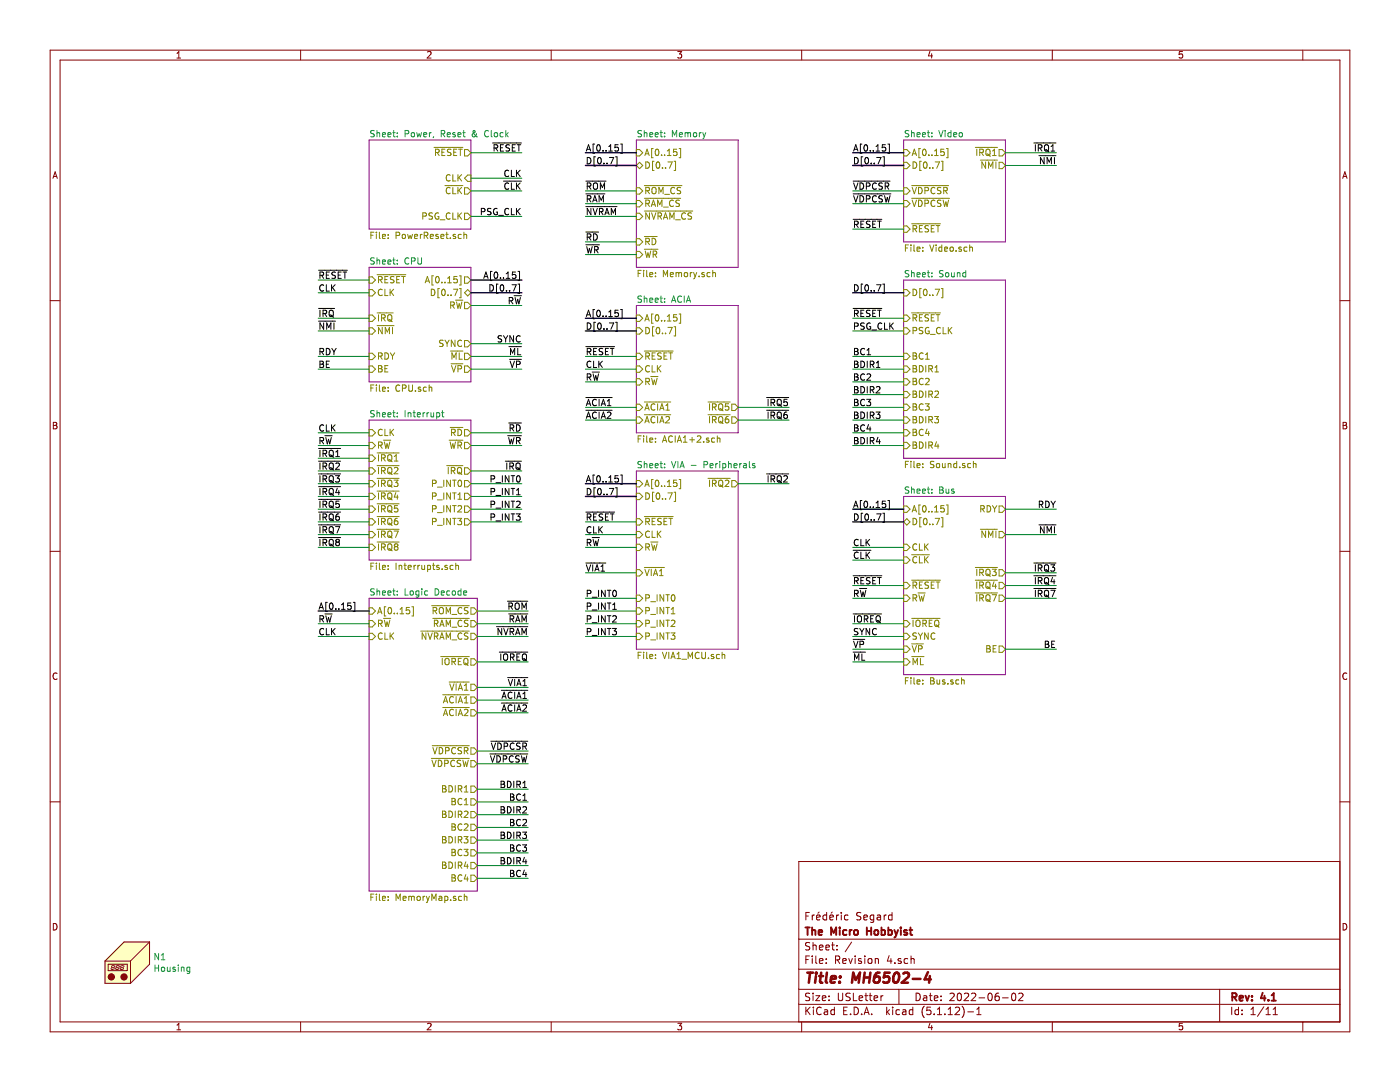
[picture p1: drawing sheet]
EESchema Schematic File Version 4
EELAYER 30 0
EELAYER END
$Descr USLetter 11000 8500
encoding utf-8
Sheet 1 11
Title "MH6502-4"
Date "2022-06-02"
Rev "4.1"
Comp "The Micro Hobbyist"
Comment1 "Frédéric Segard"
Comment2 ""
Comment3 ""
Comment4 ""
$EndDescr
$Sheet
S 2900 2100 800  900 
U 6229D10A
F0 "CPU" 50
F1 "CPU.sch" 50
F2 "~NMI" I L 2900 2600 50 
F3 "~IRQ" I L 2900 2500 50 
F4 "RDY" I L 2900 2800 50 
F5 "~RESET" I L 2900 2200 50 
F6 "CLK" I L 2900 2300 50 
F7 "SYNC" O R 3700 2700 50 
F8 "R~W" O R 3700 2400 50 
F9 "A[0..15]" O R 3700 2200 50 
F10 "D[0..7]" B R 3700 2300 50 
F11 "BE" I L 2900 2900 50 
F12 "~ML" O R 3700 2800 50 
F13 "~VP" O R 3700 2900 50 
$EndSheet
Wire Bus Line
	5000 1200 4600 1200
Wire Bus Line
	5000 1300 4600 1300
Text Label 4600 1200 0    50   ~ 0
A[0..15]
Text Label 4600 1300 0    50   ~ 0
D[0..7]
$Sheet
S 5000 1100 800  1000
U 62716C39
F0 "Memory" 50
F1 "Memory.sch" 50
F2 "A[0..15]" I L 5000 1200 50 
F3 "D[0..7]" B L 5000 1300 50 
F4 "~NVRAM_CS" I L 5000 1700 50 
F5 "~RAM_CS" I L 5000 1600 50 
F6 "~ROM_CS" I L 5000 1500 50 
F7 "~RD" I L 5000 1900 50 
F8 "~WR" I L 5000 2000 50 
$EndSheet
Wire Bus Line
	2900 4800 2500 4800
Text Label 2500 4800 0    50   ~ 0
A[0..15]
Wire Wire Line
	5000 1500 4600 1500
Wire Wire Line
	5000 1600 4600 1600
Wire Wire Line
	5000 1700 4600 1700
Wire Wire Line
	5000 1900 4600 1900
Wire Wire Line
	5000 2000 4600 2000
Wire Wire Line
	3750 4800 4150 4800
Wire Wire Line
	3750 4900 4150 4900
Wire Wire Line
	3750 5000 4150 5000
Wire Wire Line
	3700 3400 4100 3400
Wire Wire Line
	3700 3500 4100 3500
Text Label 4100 3400 2    50   ~ 0
~RD
Text Label 4600 1900 0    50   ~ 0
~RD
Text Label 4100 3500 2    50   ~ 0
~WR
Text Label 4600 2000 0    50   ~ 0
~WR
Text Label 4150 4800 2    50   ~ 0
~ROM
Text Label 4600 1500 0    50   ~ 0
~ROM
Text Label 4150 4900 2    50   ~ 0
~RAM
Text Label 4600 1600 0    50   ~ 0
~RAM
Text Label 4150 5000 2    50   ~ 0
~NVRAM
Text Label 4600 1700 0    50   ~ 0
~NVRAM
Wire Wire Line
	2900 4900 2500 4900
Wire Wire Line
	2900 5000 2500 5000
Text Label 2500 4900 0    50   ~ 0
R~W
Text Label 2500 5000 0    50   ~ 0
CLK
Wire Wire Line
	3700 1200 4100 1200
Wire Wire Line
	3700 1400 4100 1400
Wire Wire Line
	3700 1500 4100 1500
Text Label 4100 1400 2    50   ~ 0
CLK
Text Label 4100 1500 2    50   ~ 0
~CLK
Text Label 4100 1200 2    50   ~ 0
~RESET
Wire Wire Line
	3700 2400 4100 2400
Wire Bus Line
	3700 2200 4100 2200
Wire Bus Line
	3700 2300 4100 2300
Text Label 4100 2200 2    50   ~ 0
A[0..15]
Text Label 4100 2300 2    50   ~ 0
D[0..7]
Text Label 4100 2400 2    50   ~ 0
R~W
Wire Wire Line
	2900 2200 2500 2200
Wire Wire Line
	2900 2300 2500 2300
Wire Wire Line
	2900 2500 2500 2500
Text Label 2500 2500 0    50   ~ 0
~IRQ
Text Label 2500 2300 0    50   ~ 0
CLK
Text Label 2500 2200 0    50   ~ 0
~RESET
Wire Wire Line
	3700 3700 4100 3700
Text Label 4100 3700 2    50   ~ 0
~IRQ
Wire Wire Line
	3750 5200 4150 5200
Text Label 4150 5200 2    50   ~ 0
~IOREQ
Wire Bus Line
	5000 2500 4600 2500
Wire Bus Line
	5000 2600 4600 2600
Text Label 4600 2500 0    50   ~ 0
A[0..15]
Text Label 4600 2600 0    50   ~ 0
D[0..7]
Wire Wire Line
	5000 2800 4600 2800
Wire Wire Line
	5000 2900 4600 2900
Text Label 4600 2900 0    50   ~ 0
CLK
Text Label 4600 2800 0    50   ~ 0
~RESET
Wire Wire Line
	5000 3000 4600 3000
Text Label 4600 3000 0    50   ~ 0
R~W
Wire Wire Line
	5000 3200 4600 3200
Text Label 4600 3200 0    50   ~ 0
~ACIA1
Wire Wire Line
	2900 3600 2500 3600
Text Label 2500 3600 0    50   ~ 0
~IRQ1
Wire Wire Line
	5800 3200 6200 3200
Text Label 6200 3200 2    50   ~ 0
~IRQ5
$Sheet
S 2900 3300 800  1100
U 624CB96A
F0 "Interrupt" 50
F1 "Interrupts.sch" 50
F2 "~IRQ" O R 3700 3700 50 
F3 "~IRQ1" I L 2900 3600 50 
F4 "~IRQ2" I L 2900 3700 50 
F5 "~IRQ3" I L 2900 3800 50 
F6 "~IRQ4" I L 2900 3900 50 
F7 "~IRQ5" I L 2900 4000 50 
F8 "~IRQ6" I L 2900 4100 50 
F9 "~IRQ7" I L 2900 4200 50 
F10 "P_INT0" O R 3700 3800 50 
F11 "P_INT1" O R 3700 3900 50 
F12 "P_INT2" O R 3700 4000 50 
F13 "P_INT3" O R 3700 4100 50 
F14 "~RD" O R 3700 3400 50 
F15 "~WR" O R 3700 3500 50 
F16 "CLK" I L 2900 3400 50 
F17 "~IRQ8" I L 2900 4300 50 
F18 "R~W" I L 2900 3500 50 
$EndSheet
$Sheet
S 2900 4700 850  2300
U 61CDC8A2
F0 "Logic Decode" 50
F1 "MemoryMap.sch" 50
F2 "A[0..15]" I L 2900 4800 50 
F3 "R~W" I L 2900 4900 50 
F4 "CLK" I L 2900 5000 50 
F5 "~ROM_CS" O R 3750 4800 50 
F6 "~NVRAM_CS" O R 3750 5000 50 
F7 "~IOREQ" O R 3750 5200 50 
F8 "~RAM_CS" O R 3750 4900 50 
F9 "~ACIA1" O R 3750 5500 50 
F10 "~VIA1" O R 3750 5400 50 
F11 "~VDPCSR" O R 3750 5900 50 
F12 "~VDPCSW" O R 3750 6000 50 
F13 "BDIR1" O R 3750 6200 50 
F14 "BC1" O R 3750 6300 50 
F15 "BDIR2" O R 3750 6400 50 
F16 "BC2" O R 3750 6500 50 
F17 "BDIR3" O R 3750 6600 50 
F18 "BC3" O R 3750 6700 50 
F19 "~ACIA2" O R 3750 5600 50 
F20 "BDIR4" O R 3750 6800 50 
F21 "BC4" O R 3750 6900 50 
$EndSheet
Wire Wire Line
	3750 5500 4150 5500
Text Label 4150 5500 2    50   ~ 0
~ACIA1
Wire Bus Line
	7100 4000 6700 4000
Wire Bus Line
	7100 4100 6700 4100
Text Label 6700 4000 0    50   ~ 0
A[0..15]
Text Label 6700 4100 0    50   ~ 0
D[0..7]
Wire Wire Line
	7100 4300 6700 4300
Wire Wire Line
	7100 4400 6700 4400
Text Label 6700 4300 0    50   ~ 0
CLK
Text Label 6700 4400 0    50   ~ 0
~CLK
Wire Wire Line
	7100 4600 6700 4600
Text Label 6700 4600 0    50   ~ 0
~RESET
Wire Wire Line
	7100 4700 6700 4700
Text Label 6700 4700 0    50   ~ 0
R~W
Wire Wire Line
	7100 4900 6700 4900
Text Label 6700 4900 0    50   ~ 0
~IOREQ
Wire Wire Line
	2900 2600 2500 2600
Wire Wire Line
	2900 2800 2500 2800
Text Label 2500 2600 0    50   ~ 0
~NMI
Text Label 2500 2800 0    50   ~ 0
RDY
Wire Wire Line
	7900 4200 8300 4200
Wire Wire Line
	7900 4000 8300 4000
Text Label 8300 4200 2    50   ~ 0
~NMI
Text Label 8300 4000 2    50   ~ 0
RDY
Wire Wire Line
	3700 2700 4100 2700
Text Label 4100 2700 2    50   ~ 0
SYNC
Wire Wire Line
	7100 5000 6700 5000
Text Label 6700 5000 0    50   ~ 0
SYNC
Wire Bus Line
	5000 3800 4600 3800
Wire Bus Line
	5000 3900 4600 3900
Text Label 4600 3800 0    50   ~ 0
A[0..15]
Text Label 4600 3900 0    50   ~ 0
D[0..7]
Wire Wire Line
	5000 4100 4600 4100
Wire Wire Line
	5000 4200 4600 4200
Text Label 4600 4200 0    50   ~ 0
CLK
Text Label 4600 4100 0    50   ~ 0
~RESET
Wire Wire Line
	5000 4300 4600 4300
Text Label 4600 4300 0    50   ~ 0
R~W
Wire Wire Line
	5000 4500 4600 4500
Text Label 4600 4500 0    50   ~ 0
~VIA1
Wire Wire Line
	5800 3800 6200 3800
Text Label 6200 3800 2    50   ~ 0
~IRQ2
Wire Wire Line
	2900 3900 2500 3900
Text Label 2500 3900 0    50   ~ 0
~IRQ4
Wire Wire Line
	3750 5400 4150 5400
Text Label 4150 5400 2    50   ~ 0
~VIA1
$Sheet
S 5000 3700 800  1400
U 64B1B512
F0 "VIA - Peripherals" 50
F1 "VIA1_MCU.sch" 50
F2 "~IRQ2" O R 5800 3800 50 
F3 "~RESET" I L 5000 4100 50 
F4 "CLK" I L 5000 4200 50 
F5 "~VIA1" I L 5000 4500 50 
F6 "R~W" I L 5000 4300 50 
F7 "A[0..15]" I L 5000 3800 50 
F8 "D[0..7]" I L 5000 3900 50 
F9 "P_INT0" I L 5000 4700 50 
F10 "P_INT1" I L 5000 4800 50 
F11 "P_INT2" I L 5000 4900 50 
F12 "P_INT3" I L 5000 5000 50 
$EndSheet
Wire Wire Line
	2900 4000 2500 4000
Wire Wire Line
	2900 4100 2500 4100
Wire Wire Line
	2900 4200 2500 4200
Text Label 2500 4000 0    50   ~ 0
~IRQ5
Text Label 2500 4100 0    50   ~ 0
~IRQ6
Text Label 2500 4200 0    50   ~ 0
~IRQ7
Wire Wire Line
	7900 4600 8300 4600
Text Label 8300 4600 2    50   ~ 0
~IRQ4
Wire Wire Line
	2900 3700 2500 3700
Wire Wire Line
	2900 3800 2500 3800
Text Label 2500 3700 0    50   ~ 0
~IRQ2
Text Label 2500 3800 0    50   ~ 0
~IRQ3
Text Label 8300 4500 2    50   ~ 0
~IRQ3
Wire Wire Line
	8300 4500 7900 4500
$Comp
L Mechanical:Housing N1
U 1 1
P 1050 7550
F 0 "N1" H 1203 7584 50  0000 L CNN
F 1 "Housing" H 1203 7493 50  0000 L CNN
F 2 "0_Fred's_Local_Library:18877_Housing" H 1100 7600 50  0001 C CNN
F 3 "https://www.jameco.com/Jameco/Products/ProdDS/18877.pdf" H 1100 7600 50  0001 C CNN
	1    1050 7550
	1    0    0    -1  
$EndComp
$Sheet
S 7100 3900 800  1400
U 61DA6806
F0 "Bus" 50
F1 "Bus.sch" 50
F2 "CLK" I L 7100 4300 50 
F3 "~CLK" I L 7100 4400 50 
F4 "~RESET" I L 7100 4600 50 
F5 "R~W" I L 7100 4700 50 
F6 "~IOREQ" I L 7100 4900 50 
F7 "~NMI" O R 7900 4200 50 
F8 "SYNC" I L 7100 5000 50 
F9 "RDY" O R 7900 4000 50 
F10 "~IRQ4" O R 7900 4600 50 
F11 "~IRQ3" O R 7900 4500 50 
F12 "A[0..15]" I L 7100 4000 50 
F13 "D[0..7]" B L 7100 4100 50 
F14 "~IRQ7" O R 7900 4700 50 
F15 "~VP" I L 7100 5100 50 
F16 "BE" O R 7900 5100 50 
F17 "~ML" I L 7100 5200 50 
$EndSheet
$Sheet
S 2900 1100 800  700 
U 636AFA21
F0 "Power, Reset & Clock" 50
F1 "PowerReset.sch" 50
F2 "~RESET" O R 3700 1200 50 
F3 "CLK" I R 3700 1400 50 
F4 "~CLK" O R 3700 1500 50 
F5 "PSG_CLK" O R 3700 1700 50 
$EndSheet
$Sheet
S 5000 2400 800  1000
U 61E1D503
F0 "ACIA" 50
F1 "ACIA1+2.sch" 50
F2 "A[0..15]" I L 5000 2500 50 
F3 "CLK" I L 5000 2900 50 
F4 "R~W" I L 5000 3000 50 
F5 "D[0..7]" I L 5000 2600 50 
F6 "~RESET" I L 5000 2800 50 
F7 "~ACIA1" I L 5000 3200 50 
F8 "~IRQ5" O R 5800 3200 50 
F9 "~ACIA2" I L 5000 3300 50 
F10 "~IRQ6" O R 5800 3300 50 
$EndSheet
Wire Wire Line
	3750 5900 4150 5900
Wire Wire Line
	3750 6000 4150 6000
Text Label 4150 5900 2    50   ~ 0
~VDPCSR
Text Label 4150 6000 2    50   ~ 0
~VDPCSW
$Sheet
S 7100 1100 800  800 
U 622E9471
F0 "Video" 50
F1 "Video.sch" 50
F2 "~RESET" I L 7100 1800 50 
F3 "~IRQ1" O R 7900 1200 50 
F4 "~NMI" O R 7900 1300 50 
F5 "A[0..15]" I L 7100 1200 50 
F6 "~VDPCSR" I L 7100 1500 50 
F7 "~VDPCSW" I L 7100 1600 50 
F8 "D[0..7]" I L 7100 1300 50 
$EndSheet
Wire Bus Line
	7100 1200 6700 1200
Wire Bus Line
	7100 1300 6700 1300
Text Label 6700 1200 0    50   ~ 0
A[0..15]
Text Label 6700 1300 0    50   ~ 0
D[0..7]
Wire Wire Line
	7900 1300 8300 1300
Text Label 8300 1300 2    50   ~ 0
~NMI
Text Label 8300 1200 2    50   ~ 0
~IRQ1
Wire Wire Line
	8300 1200 7900 1200
Wire Wire Line
	7100 1500 6700 1500
Wire Wire Line
	7100 1600 6700 1600
Text Label 6700 1500 0    50   ~ 0
~VDPCSR
Text Label 6700 1600 0    50   ~ 0
~VDPCSW
Wire Wire Line
	7100 1800 6700 1800
Text Label 6700 1800 0    50   ~ 0
~RESET
$Sheet
S 7100 2200 800  1400
U 6230AAFE
F0 "Sound" 50
F1 "Sound.sch" 50
F2 "D[0..7]" I L 7100 2300 50 
F3 "~RESET" I L 7100 2500 50 
F4 "BC1" I L 7100 2800 50 
F5 "BDIR1" I L 7100 2900 50 
F6 "PSG_CLK" I L 7100 2600 50 
F7 "BC2" I L 7100 3000 50 
F8 "BDIR2" I L 7100 3100 50 
F9 "BC3" I L 7100 3200 50 
F10 "BDIR3" I L 7100 3300 50 
F11 "BC4" I L 7100 3400 50 
F12 "BDIR4" I L 7100 3500 50 
$EndSheet
Wire Wire Line
	7100 2500 6700 2500
Wire Wire Line
	7100 2600 6700 2600
Text Label 6700 2600 0    50   ~ 0
PSG_CLK
Text Label 6700 2500 0    50   ~ 0
~RESET
Wire Bus Line
	7100 2300 6700 2300
Text Label 6700 2300 0    50   ~ 0
D[0..7]
Wire Wire Line
	3750 6200 4150 6200
Wire Wire Line
	3750 6300 4150 6300
Text Label 4150 6200 2    50   ~ 0
BDIR1
Text Label 4150 6300 2    50   ~ 0
BC1
Wire Wire Line
	7100 2900 6700 2900
Wire Wire Line
	7100 2800 6700 2800
Text Label 6700 2900 0    50   ~ 0
BDIR1
Text Label 6700 2800 0    50   ~ 0
BC1
Wire Wire Line
	7900 4700 8300 4700
Text Label 8300 4700 2    50   ~ 0
~IRQ7
Wire Wire Line
	3700 1700 4100 1700
Text Label 4100 1700 2    50   ~ 0
PSG_CLK
Wire Wire Line
	3750 6400 4150 6400
Wire Wire Line
	3750 6500 4150 6500
Text Label 4150 6400 2    50   ~ 0
BDIR2
Text Label 4150 6500 2    50   ~ 0
BC2
Wire Wire Line
	7100 3100 6700 3100
Wire Wire Line
	7100 3000 6700 3000
Text Label 6700 3100 0    50   ~ 0
BDIR2
Text Label 6700 3000 0    50   ~ 0
BC2
Wire Wire Line
	7100 3300 6700 3300
Wire Wire Line
	7100 3200 6700 3200
Text Label 6700 3300 0    50   ~ 0
BDIR3
Text Label 6700 3200 0    50   ~ 0
BC3
Wire Wire Line
	3750 6600 4150 6600
Wire Wire Line
	3750 6700 4150 6700
Text Label 4150 6600 2    50   ~ 0
BDIR3
Text Label 4150 6700 2    50   ~ 0
BC3
Wire Wire Line
	3700 3800 4100 3800
Wire Wire Line
	3700 3900 4100 3900
Wire Wire Line
	3700 4000 4100 4000
Wire Wire Line
	3700 4100 4100 4100
Text Label 4100 3800 2    50   ~ 0
P_INT0
Text Label 4100 3900 2    50   ~ 0
P_INT1
Text Label 4100 4000 2    50   ~ 0
P_INT2
Text Label 4100 4100 2    50   ~ 0
P_INT3
Wire Wire Line
	5000 4700 4600 4700
Wire Wire Line
	5000 4800 4600 4800
Wire Wire Line
	5000 4900 4600 4900
Wire Wire Line
	5000 5000 4600 5000
Text Label 4600 4700 0    50   ~ 0
P_INT0
Text Label 4600 4800 0    50   ~ 0
P_INT1
Text Label 4600 4900 0    50   ~ 0
P_INT2
Text Label 4600 5000 0    50   ~ 0
P_INT3
Wire Wire Line
	7100 5100 6700 5100
Wire Wire Line
	7100 5200 6700 5200
Wire Wire Line
	7900 5100 8300 5100
Text Label 6700 5100 0    50   ~ 0
~VP
Text Label 6700 5200 0    50   ~ 0
~ML
Text Label 8300 5100 2    50   ~ 0
BE
Wire Wire Line
	2900 2900 2500 2900
Text Label 2500 2900 0    50   ~ 0
BE
Wire Wire Line
	3700 2800 4100 2800
Text Label 4100 2800 2    50   ~ 0
~ML
Wire Wire Line
	3700 2900 4100 2900
Text Label 4100 2900 2    50   ~ 0
~VP
Wire Wire Line
	5000 3300 4600 3300
Text Label 4600 3300 0    50   ~ 0
~ACIA2
Wire Wire Line
	5800 3300 6200 3300
Text Label 6200 3300 2    50   ~ 0
~IRQ6
Wire Wire Line
	2900 3400 2500 3400
Wire Wire Line
	2900 4300 2500 4300
Text Label 2500 4300 0    50   ~ 0
~IRQ8
Text Label 2500 3400 0    50   ~ 0
CLK
Wire Wire Line
	2900 3500 2500 3500
Text Label 2500 3500 0    50   ~ 0
R~W
Wire Wire Line
	3750 5600 4150 5600
Text Label 4150 5600 2    50   ~ 0
~ACIA2
Wire Wire Line
	3750 6800 4150 6800
Wire Wire Line
	3750 6900 4150 6900
Text Label 4150 6800 2    50   ~ 0
BDIR4
Text Label 4150 6900 2    50   ~ 0
BC4
Wire Wire Line
	7100 3500 6700 3500
Wire Wire Line
	7100 3400 6700 3400
Text Label 6700 3500 0    50   ~ 0
BDIR4
Text Label 6700 3400 0    50   ~ 0
BC4
$EndSCHEMATC
